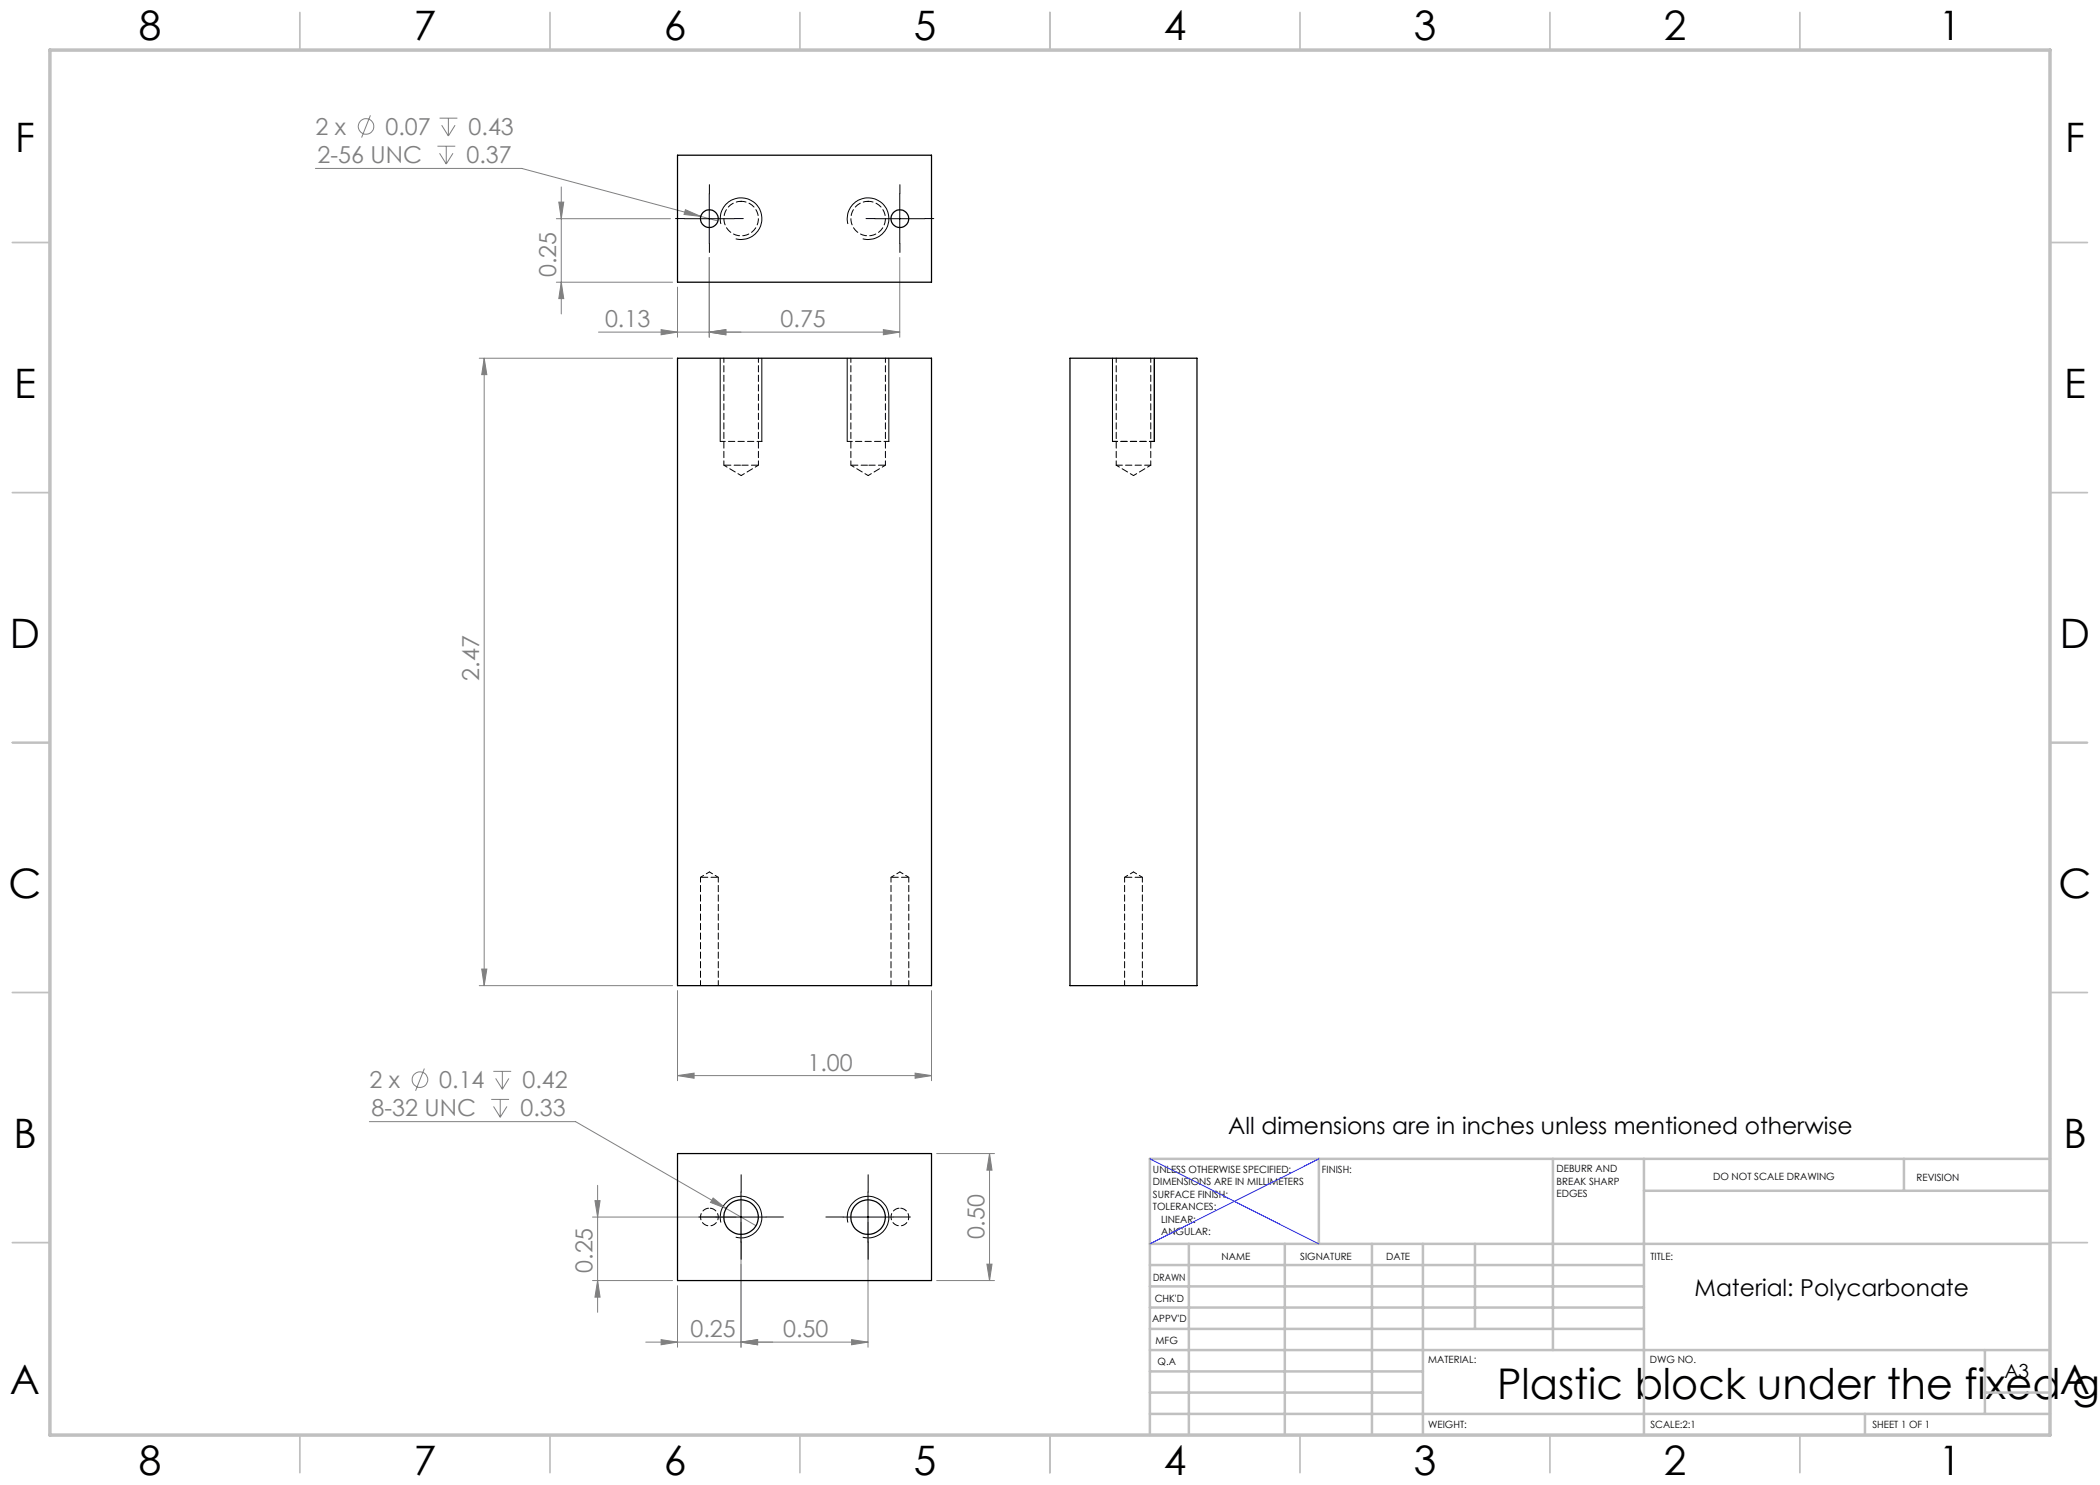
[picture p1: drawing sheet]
<svg xmlns="http://www.w3.org/2000/svg" width="420mm" height="297mm" viewBox="0 0 420 297" stroke-linecap="round" stroke-linejoin="round" font-family="sans-serif">
<g fill="none" stroke="#808080" stroke-width=".2">
<path d="M63.1 33.7h41.3l35.8 9.6M74.1 23.1l-1.8 4.4M87.5 29.2h3.6M87.9 23.6h3.6M87.9 30.7l1.4 2.1M88.3 25l1.4 2.2M89.3 29.2v3.6M89.7 23.6v3.6M90.6 30.7l-1.3 2.1M91 25l-1.3 2.2M112.3 37.4v25.4M111.3 43.7h22.8"/>
<path d="M111.3 56.4h23.2M111.8 40.4h.9l-.4 3.3zM112.3 56.4l.4 3.3h-.9zM135.5 57.4v10M137.1 41.9l3.1 1.4-3.4-.4zM140.2 43.3l3.4 .9M141.9 51.5v15.9M180 51.5v15.9M95.8 71.6h38.7M96.8 71.6v125.5M96.8 71.6l.6 3.3h-1.1zM119.7 66.4h60.3"/>
<path d="M132.2 65.9l3.3 .5-3.3 .6zM141.9 66.4l3.3-.5v1.1zM176.7 65.9l3.3 .5-3.3 .6zM95.8 197.1h38.7M96.3 193.8h1.1l-.6 3.3zM135.5 198.1v18M186.3 198.1v18M84.9 213.7l-1.8 4.5M98.2 219.9h3.6M98.7 214.3h3.5M99.1 215.7l1.4 2.1M100 219.9v3.5"/>
<path d="M100.5 214.3v3.5M101.8 215.7l-1.3 2.1M135.5 215.1l3.3-.5v1zM135.5 215.1h50.8M183 214.6l3.3 .5-3.3 .5zM73.9 224.3h41.2l36.1 20.8M98.7 221.3l1.3 2.1M101.4 221.3l-1.4 2.1M119.5 237.1v25.4M142.6 239.6l2.6 2.1-3.1-1.2zM187.3 230.7h11.6M197.9 230.7l.5 3.3h-1z"/>
<path d="M197.9 230.7v25.4M118.5 256.1h16M118.5 243.4h28.7M119 240.1h1l-.5 3.3zM119.5 256.1l.5 3.3h-1zM135.5 257.1v12.3M148.2 244.4v25M173.6 244.4v25M187.3 256.1h11.6M197.4 252.8h1l-.5 3.3zM129.2 268.4h44.4M132.2 267.9l3.3 .5-3.3 .6z"/>
<path d="M148.2 268.4l3.3-.5v1.1zM170.3 267.9l3.3 .5-3.3 .6z"/>
<circle cx="73.2" cy="25.3" r="1.55"/>
<circle cx="84" cy="215.9" r="1.55"/>
</g>
<g fill="none" stroke="#000" stroke-width=".2">
<path d="M141.9 38.7v10M180 38.7v10M136.9 43.7h10M144.2 44.8a4.2 4.2 0 0 1 3.7-5.2 4.2 4.2 0 0 1 4.5 4.5 4.2 4.2 0 0 1-5.3 3.7M169.6 44.8a4.2 4.2 0 0 1 3.7-5.2 4.2 4.2 0 0 1 4.5 4.5 4.2 4.2 0 0 1-5.3 3.7M175 43.7h10M144 71.6v16.7M152.4 71.6v16.7M169.4 71.6v16.7M177.8 71.6v16.7M222.5 71.6v16.7M230.9 71.6v16.7"/>
<path d="M148.2 238.4v10M173.6 238.4v10M143.2 243.4h10M144.2 244.5a4.2 4.2 0 0 1 3.6-5.2 4.2 4.2 0 0 1 4.5 4.4 4.2 4.2 0 0 1-5.2 3.7M168.6 243.4h10M169.6 244.5a4.2 4.2 0 0 1 3.6-5.2 4.2 4.2 0 0 1 4.5 4.4 4.2 4.2 0 0 1-5.2 3.7"/>
</g>
<g fill="none" stroke="#c0c0c0" stroke-width=".35">
<path d="M60 2.5v7.5M110 2.5v7.5M160 2.5v7.5M210 2.5v7.5M260 2.5v7.5M310 2.5v7.5M360 2.5v7.5M2.5 48.5h7.5M410 48.5h7.5M2.5 98.5h7.5M410 98.5h7.5M2.5 148.5h7.5"/>
<path d="M410 148.5h7.5M2.5 198.5h7.5M410 198.5h7.5M2.5 248.5h7.5M410 248.5h7.5M60 287v7.5M110 287v7.5M160 287v7.5M210 287v7.5M260 287v7.5M310 287v7.5M360 287v7.5"/>
</g>
<g fill="none" stroke="#c0c0c0" stroke-width=".5">
<path d="M263.8 231.8v17M310.6 231.8v38.2M328.8 231.8v55.2M328.8 238.2h81.2M380.8 231.8v6.4M410 231.8h-180v55.2M230 248.8h180M230 257.3h98.8M230 253h98.8M237.8 248.8v38.2M257 248.8v38.2M274.4 248.8v38.2"/>
<path d="M284.6 248.8v38.2M295 248.8v17M230 265.8h98.8M230 261.5h98.8M230 278.5h54.6M230 274.3h54.6M230 270h180M397 278.5h13M397 270v12.8M230 282.8h180M373 282.8v4.2"/>
</g>
<path d="M10 10h400v277h-400z" fill="none" stroke="#c0c0c0" stroke-width=".7"/>
<path d="M230 231.8l33.8 17M263.8 231.8l-33.8 17" fill="none" stroke="#00f" stroke-width=".2"/>
<g fill="none" stroke="#000" stroke-width=".2" stroke-dasharray="15.2 1.3 1.3 1.3">
<path d="M141.9 38.7v-1.8M180 38.7v-1.8M136.9 43.7h-1.8M141.9 48.7v1.8M146.9 43.7h1.8M175 43.7h-1.8M180 48.7v1.8M185 43.7h1.8M148.2 238.4v-3.5M173.6 238.4v-3.5M143.2 243.4h-3.4M148.2 248.4v3.5"/>
<path d="M153.2 243.4h3.5M168.6 243.4h-3.4M173.6 248.4v3.5M178.6 243.4h3.5"/>
</g>
<path d="M144.1 88.3h8.3M169.5 88.3h8.3M222.5 88.3h8.4" fill="none" stroke="#000" stroke-width=".2" stroke-dasharray="1.3 .6" stroke-dashoffset=".3"/>
<g fill="#808080">
<path d="M141.9 66.4l3.3-.5v1.1zM132.2 65.9l3.3 .5-3.3 .6z"/>
<path d="M135.5 215.1l3.3-.5v1zM183 214.6l3.3 .5-3.3 .5zM137.1 41.9l-.3 1 3.4 .4zM141.9 66.4l3.3-.5v1.1zM176.7 65.9l3.3 .5-3.3 .6zM148.2 268.4l3.3-.5v1.1zM170.3 267.9l3.3 .5-3.3 .6zM142.6 239.6l-.5 .9 3.1 1.2z"/>
<path d="M132.2 267.9l3.3 .5-3.3 .6zM148.2 268.4l3.3-.5v1.1z"/>
<path d="M197.4 252.8h1l-.5 3.3zM197.9 230.7l.5 3.3h-1z"/>
<path d="M96.8 71.6l.6 3.3h-1.1zM96.3 193.8h1.1l-.6 3.3zM111.8 40.4h.9l-.4 3.3zM112.3 56.4l.4 3.3h-.9zM119 240.1h1l-.5 3.3zM119.5 256.1l.5 3.3h-1z"/>
</g>
<g fill="none" stroke="#000" stroke-width=".25">
<path d="M135.5 31h50.8v25.4h-50.8zM135.5 71.6h50.8v125.5h-50.8zM214 71.6h25.4v125.5h-25.4zM135.5 230.7h50.8v25.4h-50.8z"/>
<circle cx="141.9" cy="43.7" r="1.77"/>
<circle cx="180" cy="43.7" r="1.77"/>
<circle cx="148.2" cy="243.4" r="3.5"/>
<circle cx="173.6" cy="243.4" r="3.5"/>
</g>
<path d="M144.8 93h3.4M148.2 93h3.5M170.2 93h3.4M173.6 93h3.5" fill="none" stroke="#000" stroke-width=".2" stroke-dasharray="1.3 .6" stroke-dashoffset="-.1"/>
<path d="M143.7 175.5h-3.6M181.8 175.5h-3.6M228.5 175.5h-3.6M141.9 241.6a1.78 1.78 0 0 1 1.6 2.6 1.78 1.78 0 0 1-3 .3 1.78 1.78 0 0 1 1-2.8l.4-.1M180 241.6a1.78 1.78 0 0 1 1.6 2.6 1.78 1.78 0 0 1-3 .3 1.78 1.78 0 0 1 1-2.8l.4-.1" fill="none" stroke="#000" stroke-width=".2" stroke-dasharray="1.3 .6" stroke-dashoffset="-.2"/>
<path d="M144.8 71.6v21.4M170.2 71.6v21.4M223.2 71.6v21.4M151.7 93v-21.4M177.1 93v-21.4M230.2 93v-21.4" fill="none" stroke="#000" stroke-width=".2" stroke-dasharray="1.3 .6" stroke-dashoffset=".4"/>
<path d="M144.8 93l3.4 2.1M148.2 95.1l3.5-2.1M170.2 93l3.4 2.1M173.6 95.1l3.5-2.1M223.2 93l3.5 2.1M226.7 95.1l3.5-2.1" fill="none" stroke="#000" stroke-width=".2" stroke-dasharray="1.3 .6" stroke-dashoffset=".5"/>
<path d="M148.2 40.3a3.5 3.5 0 0 1 3.1 5 3.5 3.5 0 0 1-5.9 .5 3.5 3.5 0 0 1 2.3-5.5h.5M173.6 40.3a3.5 3.5 0 0 1 3.1 5 3.5 3.5 0 0 1-5.9 .5 3.5 3.5 0 0 1 2.3-5.5h.5M140.1 175.5v21.6M178.2 175.5v21.6M224.9 175.5v21.6M143.7 197.1v-21.6M181.8 197.1v-21.6M228.5 197.1v-21.6" fill="none" stroke="#000" stroke-width=".2" stroke-dasharray="1.3 .6" stroke-dashoffset=".3"/>
<path d="M141.9 174.4l-1.8 1.1M143.7 175.5l-1.8-1.1M180 174.4l-1.8 1.1M181.8 175.5l-1.8-1.1M226.7 174.4l-1.8 1.1M228.5 175.5l-1.8-1.1" fill="none" stroke="#000" stroke-width=".2" stroke-dasharray="1.3 .6" stroke-dashoffset=".6"/>
<path d="M223.2 93h7" fill="none" stroke="#000" stroke-width=".2" stroke-dasharray="1.3 .6"/>
<text font-size="8.5" x="299.4" y="279.7">Plastic block under the fixed gr</text>
<g font-size="8.1">
<text x="27.8" y="8">8</text>
<text x="82.8" y="8">7</text>
<text x="132.8" y="8">6</text>
<text x="182.8" y="8">5</text>
<text x="232.8" y="8">4</text>
<text x="282.8" y="8">3</text>
<text x="332.8" y="8">2</text>
<text x="387.8" y="8">1</text>
<text x="3" y="30.4">F</text>
<text x="413" y="30.4">F</text>
<text x="2.8" y="79.6">E</text>
<text x="412.8" y="79.6">E</text>
<text x="2" y="129.6">D</text>
<text x="412" y="129.6">D</text>
<text x="1.7" y="179.6">C</text>
<text x="411.7" y="179.6">C</text>
<text x="2.7" y="229.6">B</text>
<text x="412.7" y="229.6">B</text>
<text x="2" y="278.9">A</text>
<text x="412" y="278.9">A</text>
<text x="27.8" y="295">8</text>
<text x="82.8" y="295">7</text>
<text x="132.8" y="295">6</text>
<text x="182.8" y="295">5</text>
<text x="232.8" y="295">4</text>
<text x="282.8" y="295">3</text>
<text x="332.8" y="295">2</text>
<text x="387.8" y="295">1</text>
</g>
<g font-size="4.7" fill="#808080">
<text x="63.1" y="27">2 x</text>
<text x="77.1" y="27">0.07</text>
<text x="93.7" y="27">0.43</text>
<text x="63.5" y="32.6">2-56 UNC</text>
<text x="93.3" y="32.6">0.37</text>
<text x="111.3" y="55.4" transform="rotate(-90 111.3 55.4)">0.25</text>
<text x="121" y="65.4">0.13</text>
<text x="156.1" y="65.4">0.75</text>
<text x="95.9" y="136.2" transform="rotate(-90 95.9 136.2)">2.47</text>
<text x="161.5" y="214.1">1.00</text>
<text x="73.9" y="217.6">2 x</text>
<text x="87.9" y="217.6">0.14</text>
<text x="104.5" y="217.6">0.42</text>
<text x="74.3" y="223.2">8-32 UNC</text>
<text x="104.1" y="223.2">0.33</text>
<text x="196.9" y="247.9" transform="rotate(-90 196.9 247.9)">0.50</text>
<text x="118.5" y="254.6" transform="rotate(-90 118.5 254.6)">0.25</text>
<text x="138.1" y="267.4">0.25</text>
<text x="156.6" y="267.4">0.50</text>
</g>
<g font-size="4.7">
<text x="245.7" y="226.9">All dimensions are in inches unless mentioned otherwise</text>
<text x="338.9" y="259.1">Material: Polycarbonate</text>
</g>
<text font-size="3.9" x="400.9" y="275.5">A3</text>
<g font-size="2">
<text x="230.6" y="234.6">UNLESS OTHERWISE SPECIFIED:</text>
<text x="230.6" y="237.1">DIMENSIONS ARE IN MILLIMETERS</text>
<text x="230.6" y="239.6">SURFACE FINISH:</text>
<text x="264.4" y="234.6">FINISH:</text>
<text x="311.3" y="234.5">DEBURR AND</text>
<text x="311.3" y="237">BREAK SHARP</text>
<text x="311.3" y="239.5">EDGES</text>
<text x="342.6" y="236">DO NOT SCALE DRAWING</text>
<text x="383.3" y="236.2">REVISION</text>
<text x="230.6" y="242.1">TOLERANCES:</text>
<text x="232.2" y="244.6">LINEAR:</text>
<text x="232.2" y="247.1">ANGULAR:</text>
<text x="244.3" y="252">NAME</text>
<text x="260" y="251.9">SIGNATURE</text>
<text x="277.2" y="251.9">DATE</text>
<text x="330.1" y="251.9">TITLE:</text>
<text x="230.6" y="256.1">DRAWN</text>
<text x="230.9" y="260.3">CHK'D</text>
<text x="230.4" y="264.4">APPV'D</text>
<text x="231.1" y="268.8">MFG</text>
<text x="231.5" y="273">Q.A</text>
<text x="285.6" y="272.5">MATERIAL:</text>
<text x="330" y="272.5">DWG NO.</text>
<text x="285.6" y="285.5">WEIGHT:</text>
<text x="330.1" y="285.6">SCALE:2:1</text>
<text x="374.5" y="285.6">SHEET 1 OF 1</text>
</g>
</svg>
